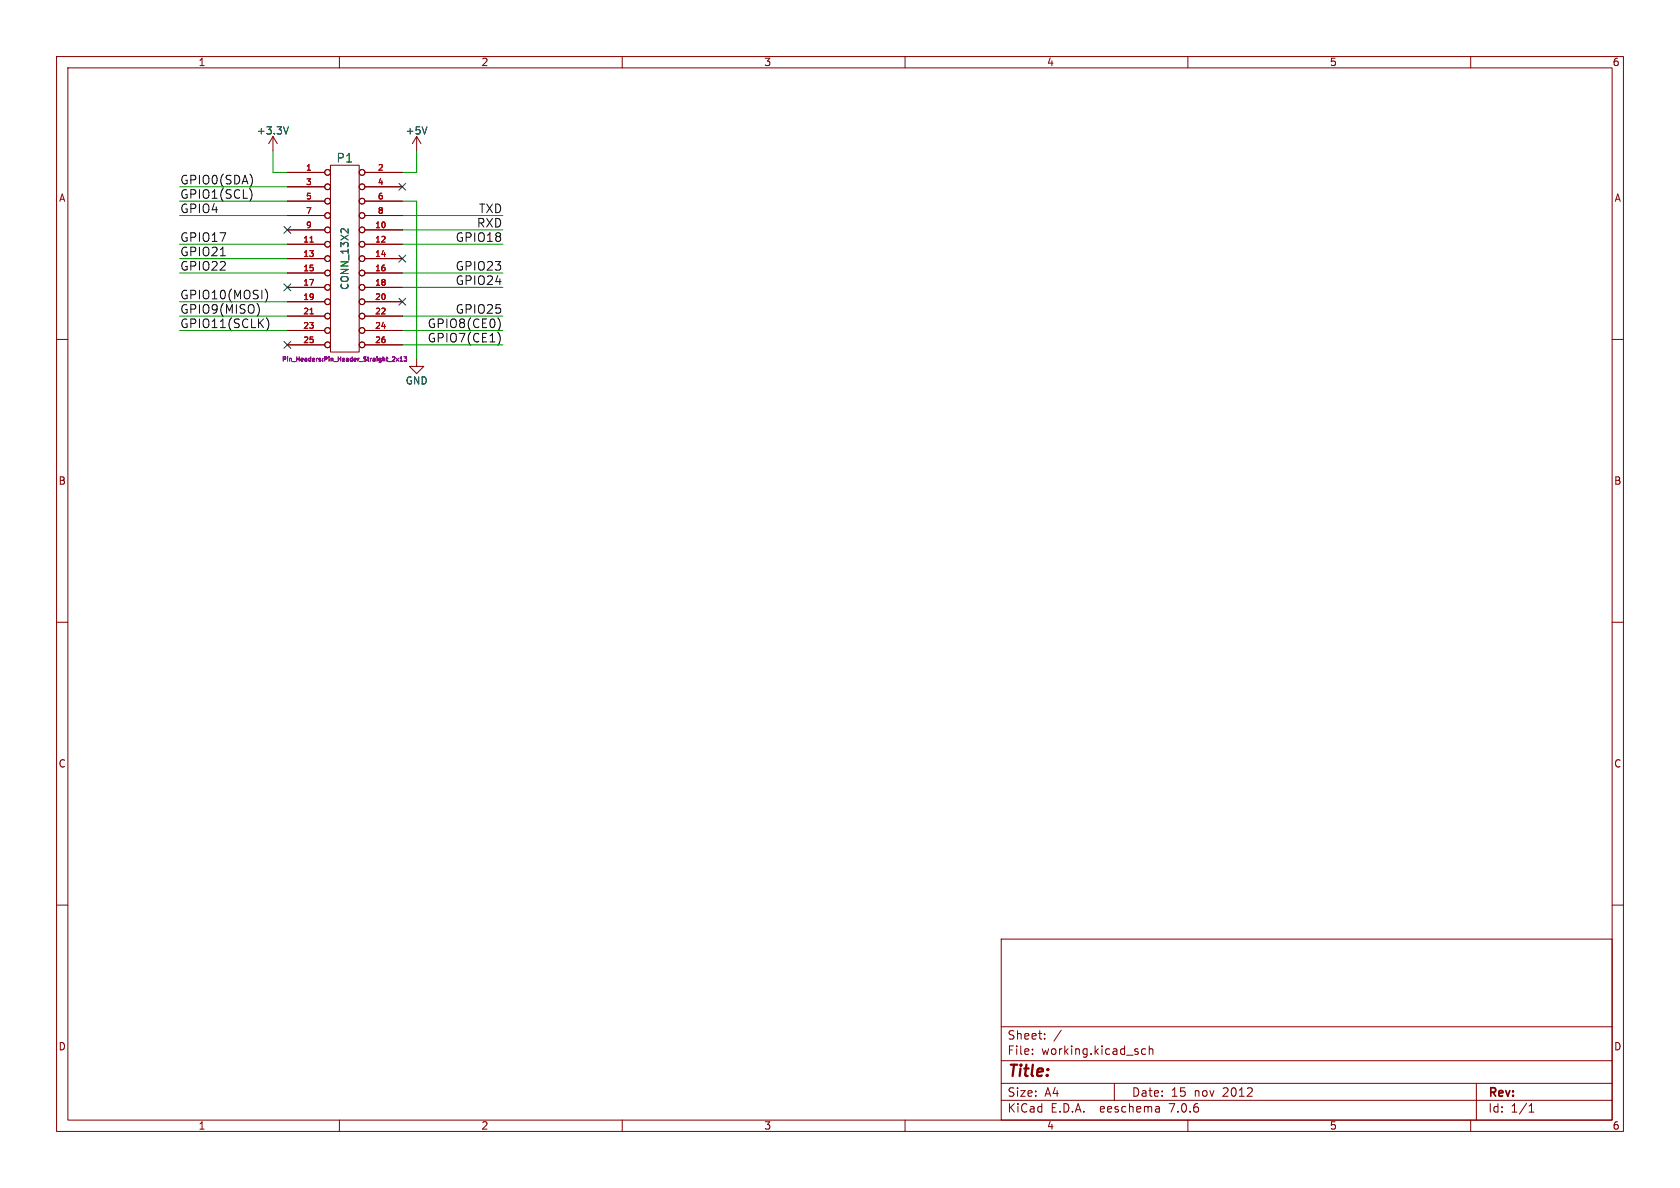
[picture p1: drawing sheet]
(kicad_sch (version 20230121) (generator eeschema)

 (paper "A4")

 (title_block
  (date "15 nov 2012"))

 (lib_symbols
  (symbol "raspberrypi-gpio-rescue:+3.3V" (power) (pin_names (offset 0)) (in_bom yes) (on_board yes)
   (property "Reference" "#PWR" (at 0 -3.81 0) (effects (font (size 1.27 1.27)) hide))
   (property "Value" "+3.3V" (at 0 3.556 0) (effects (font (size 1.27 1.27))))
   (property "Footprint" "" (at 0 0 0) (effects (font (size 1.27 1.27))))
   (property "Datasheet" "" (at 0 0 0) (effects (font (size 1.27 1.27))))
   (symbol "+3.3V_0_1"
    (polyline (pts (xy -0.762 1.27) (xy 0 2.54)) (stroke (width 0) (type solid)) (fill (type none)))
    (polyline (pts (xy 0 0) (xy 0 2.54)) (stroke (width 0) (type solid)) (fill (type none)))
    (polyline (pts (xy 0 2.54) (xy 0.762 1.27)) (stroke (width 0) (type solid)) (fill (type none))))
   (symbol "+3.3V_1_1"
    (pin power_in line (at 0 0 90) (length 0) hide (name "+3V3" (effects (font (size 1.27 1.27)))) (number "1" (effects (font (size 1.27 1.27)))))))
  (symbol "raspberrypi-gpio-rescue:+5V" (power) (pin_names (offset 0)) (in_bom yes) (on_board yes)
   (property "Reference" "#PWR" (at 0 -3.81 0) (effects (font (size 1.27 1.27)) hide))
   (property "Value" "+5V" (at 0 3.556 0) (effects (font (size 1.27 1.27))))
   (property "Footprint" "" (at 0 0 0) (effects (font (size 1.27 1.27))))
   (property "Datasheet" "" (at 0 0 0) (effects (font (size 1.27 1.27))))
   (symbol "+5V_0_1"
    (polyline (pts (xy -0.762 1.27) (xy 0 2.54)) (stroke (width 0) (type solid)) (fill (type none)))
    (polyline (pts (xy 0 0) (xy 0 2.54)) (stroke (width 0) (type solid)) (fill (type none)))
    (polyline (pts (xy 0 2.54) (xy 0.762 1.27)) (stroke (width 0) (type solid)) (fill (type none))))
   (symbol "+5V_1_1"
    (pin power_in line (at 0 0 90) (length 0) hide (name "+5V" (effects (font (size 1.27 1.27)))) (number "1" (effects (font (size 1.27 1.27)))))))
  (symbol "raspberrypi-gpio-rescue:CONN_13X2" (pin_names (offset 0.254) hide) (in_bom yes) (on_board yes)
   (property "Reference" "P" (at 0 17.78 0) (effects (font (size 1.524 1.524))))
   (property "Value" "CONN_13X2" (at 0 0 90) (effects (font (size 1.27 1.27))))
   (property "Footprint" "" (at 0 0 0) (effects (font (size 1.524 1.524)) hide))
   (property "Datasheet" "" (at 0 0 0) (effects (font (size 1.524 1.524)) hide))
   (symbol "CONN_13X2_0_1"
    (rectangle (start -2.54 16.51) (end 2.54 -16.51) (stroke (width 0) (type solid)) (fill (type none))))
   (symbol "CONN_13X2_1_1"
    (pin passive inverted (at -10.16 15.24 0) (length 7.62) (name "P1" (effects (font (size 0.762 0.762)))) (number "1" (effects (font (size 1.016 1.016)))))
    (pin passive inverted (at 10.16 5.08 180) (length 7.62) (name "P10" (effects (font (size 0.762 0.762)))) (number "10" (effects (font (size 1.016 1.016)))))
    (pin passive inverted (at -10.16 2.54 0) (length 7.62) (name "P11" (effects (font (size 0.762 0.762)))) (number "11" (effects (font (size 1.016 1.016)))))
    (pin passive inverted (at 10.16 2.54 180) (length 7.62) (name "P12" (effects (font (size 0.762 0.762)))) (number "12" (effects (font (size 1.016 1.016)))))
    (pin passive inverted (at -10.16 0 0) (length 7.62) (name "P13" (effects (font (size 0.762 0.762)))) (number "13" (effects (font (size 1.016 1.016)))))
    (pin passive inverted (at 10.16 0 180) (length 7.62) (name "P14" (effects (font (size 0.762 0.762)))) (number "14" (effects (font (size 1.016 1.016)))))
    (pin passive inverted (at -10.16 -2.54 0) (length 7.62) (name "P15" (effects (font (size 0.762 0.762)))) (number "15" (effects (font (size 1.016 1.016)))))
    (pin passive inverted (at 10.16 -2.54 180) (length 7.62) (name "P16" (effects (font (size 0.762 0.762)))) (number "16" (effects (font (size 1.016 1.016)))))
    (pin passive inverted (at -10.16 -5.08 0) (length 7.62) (name "P17" (effects (font (size 0.762 0.762)))) (number "17" (effects (font (size 1.016 1.016)))))
    (pin passive inverted (at 10.16 -5.08 180) (length 7.62) (name "P18" (effects (font (size 0.762 0.762)))) (number "18" (effects (font (size 1.016 1.016)))))
    (pin passive inverted (at -10.16 -7.62 0) (length 7.62) (name "P19" (effects (font (size 0.762 0.762)))) (number "19" (effects (font (size 1.016 1.016)))))
    (pin passive inverted (at 10.16 15.24 180) (length 7.62) (name "P2" (effects (font (size 0.762 0.762)))) (number "2" (effects (font (size 1.016 1.016)))))
    (pin passive inverted (at 10.16 -7.62 180) (length 7.62) (name "P20" (effects (font (size 0.762 0.762)))) (number "20" (effects (font (size 1.016 1.016)))))
    (pin passive inverted (at -10.16 -10.16 0) (length 7.62) (name "P21" (effects (font (size 0.762 0.762)))) (number "21" (effects (font (size 1.016 1.016)))))
    (pin passive inverted (at 10.16 -10.16 180) (length 7.62) (name "P22" (effects (font (size 0.762 0.762)))) (number "22" (effects (font (size 1.016 1.016)))))
    (pin passive inverted (at -10.16 -12.7 0) (length 7.62) (name "P23" (effects (font (size 0.762 0.762)))) (number "23" (effects (font (size 1.016 1.016)))))
    (pin passive inverted (at 10.16 -12.7 180) (length 7.62) (name "P20" (effects (font (size 0.762 0.762)))) (number "24" (effects (font (size 1.016 1.016)))))
    (pin passive inverted (at -10.16 -15.24 0) (length 7.62) (name "P24" (effects (font (size 0.762 0.762)))) (number "25" (effects (font (size 1.016 1.016)))))
    (pin passive inverted (at 10.16 -15.24 180) (length 7.62) (name "P22" (effects (font (size 0.762 0.762)))) (number "26" (effects (font (size 1.016 1.016)))))
    (pin passive inverted (at -10.16 12.7 0) (length 7.62) (name "P3" (effects (font (size 0.762 0.762)))) (number "3" (effects (font (size 1.016 1.016)))))
    (pin passive inverted (at 10.16 12.7 180) (length 7.62) (name "P4" (effects (font (size 0.762 0.762)))) (number "4" (effects (font (size 1.016 1.016)))))
    (pin passive inverted (at -10.16 10.16 0) (length 7.62) (name "P5" (effects (font (size 0.762 0.762)))) (number "5" (effects (font (size 1.016 1.016)))))
    (pin passive inverted (at 10.16 10.16 180) (length 7.62) (name "P6" (effects (font (size 0.762 0.762)))) (number "6" (effects (font (size 1.016 1.016)))))
    (pin passive inverted (at -10.16 7.62 0) (length 7.62) (name "P7" (effects (font (size 0.762 0.762)))) (number "7" (effects (font (size 1.016 1.016)))))
    (pin passive inverted (at 10.16 7.62 180) (length 7.62) (name "P8" (effects (font (size 0.762 0.762)))) (number "8" (effects (font (size 1.016 1.016)))))
    (pin passive inverted (at -10.16 5.08 0) (length 7.62) (name "P9" (effects (font (size 0.762 0.762)))) (number "9" (effects (font (size 1.016 1.016)))))))
  (symbol "raspberrypi-gpio-rescue:GND" (power) (pin_names (offset 0)) (in_bom yes) (on_board yes)
   (property "Reference" "#PWR" (at 0 -6.35 0) (effects (font (size 1.27 1.27)) hide))
   (property "Value" "GND" (at 0 -3.81 0) (effects (font (size 1.27 1.27))))
   (property "Footprint" "" (at 0 0 0) (effects (font (size 1.27 1.27))))
   (property "Datasheet" "" (at 0 0 0) (effects (font (size 1.27 1.27))))
   (symbol "GND_0_1"
    (polyline (pts (xy 0 0) (xy 0 -1.27) (xy 1.27 -1.27) (xy 0 -2.54) (xy -1.27 -1.27) (xy 0 -1.27)) (stroke (width 0) (type solid)) (fill (type none))))
   (symbol "GND_1_1"
    (pin power_in line (at 0 0 270) (length 0) hide (name "GND" (effects (font (size 1.27 1.27)))) (number "1" (effects (font (size 1.27 1.27))))))))


 (no_connect (at 71.12 45.72))
 (no_connect (at 50.8 50.8))
 (no_connect (at 50.8 40.64))
 (no_connect (at 50.8 60.96))
 (no_connect (at 71.12 53.34))
 (no_connect (at 71.12 33.02))

 (wire (pts (xy 50.8 33.02) (xy 31.75 33.02)) (stroke (width 0) (type default)))
 (wire (pts (xy 71.12 60.96) (xy 88.9 60.96)) (stroke (width 0) (type default)))
 (wire (pts (xy 50.8 58.42) (xy 31.75 58.42)) (stroke (width 0) (type default)))
 (wire (pts (xy 73.66 63.5) (xy 73.66 35.56)) (stroke (width 0) (type default)))
 (wire (pts (xy 71.12 58.42) (xy 88.9 58.42)) (stroke (width 0) (type default)))
 (wire (pts (xy 50.8 43.18) (xy 31.75 43.18)) (stroke (width 0) (type default)))
 (wire (pts (xy 71.12 55.88) (xy 88.9 55.88)) (stroke (width 0) (type default)))
 (wire (pts (xy 50.8 35.56) (xy 31.75 35.56)) (stroke (width 0) (type default)))
 (wire (pts (xy 73.66 26.67) (xy 73.66 30.48)) (stroke (width 0) (type default)))
 (wire (pts (xy 50.8 48.26) (xy 31.75 48.26)) (stroke (width 0) (type default)))
 (wire (pts (xy 50.8 55.88) (xy 31.75 55.88)) (stroke (width 0) (type default)))
 (wire (pts (xy 71.12 50.8) (xy 88.9 50.8)) (stroke (width 0) (type default)))
 (wire (pts (xy 48.26 30.48) (xy 50.8 30.48)) (stroke (width 0) (type default)))
 (wire (pts (xy 71.12 40.64) (xy 88.9 40.64)) (stroke (width 0) (type default)))
 (wire (pts (xy 71.12 43.18) (xy 88.9 43.18)) (stroke (width 0) (type default)))
 (wire (pts (xy 50.8 53.34) (xy 31.75 53.34)) (stroke (width 0) (type default)))
 (wire (pts (xy 50.8 38.1) (xy 31.75 38.1)) (stroke (width 0) (type default)))
 (wire (pts (xy 71.12 38.1) (xy 88.9 38.1)) (stroke (width 0) (type default)))
 (wire (pts (xy 71.12 48.26) (xy 88.9 48.26)) (stroke (width 0) (type default)))
 (wire (pts (xy 73.66 30.48) (xy 71.12 30.48)) (stroke (width 0) (type default)))
 (wire (pts (xy 73.66 35.56) (xy 71.12 35.56)) (stroke (width 0) (type default)))
 (wire (pts (xy 48.26 26.67) (xy 48.26 30.48)) (stroke (width 0) (type default)))
 (wire (pts (xy 50.8 45.72) (xy 31.75 45.72)) (stroke (width 0) (type default)))

 (label "GPIO21" (at 31.75 45.72 0) (fields_autoplaced) (effects (font (size 1.524 1.524)) (justify left bottom)))
 (label "GPIO23" (at 88.9 48.26 180) (fields_autoplaced) (effects (font (size 1.524 1.524)) (justify right bottom)))
 (label "GPIO7(CE1)" (at 88.9 60.96 180) (fields_autoplaced) (effects (font (size 1.524 1.524)) (justify right bottom)))
 (label "GPIO0(SDA)" (at 31.75 33.02 0) (fields_autoplaced) (effects (font (size 1.524 1.524)) (justify left bottom)))
 (label "GPIO1(SCL)" (at 31.75 35.56 0) (fields_autoplaced) (effects (font (size 1.524 1.524)) (justify left bottom)))
 (label "GPIO24" (at 88.9 50.8 180) (fields_autoplaced) (effects (font (size 1.524 1.524)) (justify right bottom)))
 (label "GPIO11(SCLK)" (at 31.75 58.42 0) (fields_autoplaced) (effects (font (size 1.524 1.524)) (justify left bottom)))
 (label "GPIO10(MOSI)" (at 31.75 53.34 0) (fields_autoplaced) (effects (font (size 1.524 1.524)) (justify left bottom)))
 (label "GPIO18" (at 88.9 43.18 180) (fields_autoplaced) (effects (font (size 1.524 1.524)) (justify right bottom)))
 (label "GPIO22" (at 31.75 48.26 0) (fields_autoplaced) (effects (font (size 1.524 1.524)) (justify left bottom)))
 (label "TXD" (at 88.9 38.1 180) (fields_autoplaced) (effects (font (size 1.524 1.524)) (justify right bottom)))
 (label "RXD" (at 88.9 40.64 180) (fields_autoplaced) (effects (font (size 1.524 1.524)) (justify right bottom)))
 (label "GPIO4" (at 31.75 38.1 0) (fields_autoplaced) (effects (font (size 1.524 1.524)) (justify left bottom)))
 (label "GPIO8(CE0)" (at 88.9 58.42 180) (fields_autoplaced) (effects (font (size 1.524 1.524)) (justify right bottom)))
 (label "GPIO25" (at 88.9 55.88 180) (fields_autoplaced) (effects (font (size 1.524 1.524)) (justify right bottom)))
 (label "GPIO9(MISO)" (at 31.75 55.88 0) (fields_autoplaced) (effects (font (size 1.524 1.524)) (justify left bottom)))
 (label "GPIO17" (at 31.75 43.18 0) (fields_autoplaced) (effects (font (size 1.524 1.524)) (justify left bottom)))

 (symbol (lib_id "raspberrypi-gpio-rescue:CONN_13X2") (at 60.96 45.72 0) (unit 1) (in_bom yes) (on_board yes) (dnp no)
  (property "Reference" "P1" (at 60.96 27.94 0) (effects (font (size 1.524 1.524))))
  (property "Value" "CONN_13X2" (at 60.96 45.72 90) (effects (font (size 1.27 1.27))))
  (property "Footprint" "Pin_Headers:Pin_Header_Straight_2x13" (at 60.96 63.5 0) (effects (font (size 0.762 0.762))))
  (property "Datasheet" "" (at 60.96 45.72 0) (effects (font (size 1.524 1.524)) hide)) (pin "1") (pin "10") (pin "11") (pin "12") (pin "13") (pin "14") (pin "15") (pin "16") (pin "17") (pin "18") (pin "19") (pin "2") (pin "20") (pin "21") (pin "22") (pin "23") (pin "24") (pin "25") (pin "26") (pin "3") (pin "4") (pin "5") (pin "6") (pin "7") (pin "8") (pin "9"))

 (symbol (lib_id "raspberrypi-gpio-rescue:+3.3V") (at 48.26 26.67 0) (unit 1) (in_bom yes) (on_board yes) (dnp no)
  (property "Reference" "#PWR01" (at 48.26 30.48 0) (effects (font (size 1.27 1.27)) hide))
  (property "Value" "+3.3V" (at 48.26 23.114 0) (effects (font (size 1.27 1.27))))
  (property "Footprint" "" (at 48.26 26.67 0) (effects (font (size 1.27 1.27))))
  (property "Datasheet" "" (at 48.26 26.67 0) (effects (font (size 1.27 1.27)))) (pin "1"))

 (symbol (lib_id "raspberrypi-gpio-rescue:+5V") (at 73.66 26.67 0) (unit 1) (in_bom yes) (on_board yes) (dnp no)
  (property "Reference" "#PWR02" (at 73.66 30.48 0) (effects (font (size 1.27 1.27)) hide))
  (property "Value" "+5V" (at 73.66 23.114 0) (effects (font (size 1.27 1.27))))
  (property "Footprint" "" (at 73.66 26.67 0) (effects (font (size 1.27 1.27))))
  (property "Datasheet" "" (at 73.66 26.67 0) (effects (font (size 1.27 1.27)))) (pin "1"))

 (symbol (lib_id "raspberrypi-gpio-rescue:GND") (at 73.66 63.5 0) (unit 1) (in_bom yes) (on_board yes) (dnp no)
  (property "Reference" "#PWR03" (at 73.66 69.85 0) (effects (font (size 1.27 1.27)) hide))
  (property "Value" "GND" (at 73.66 67.31 0) (effects (font (size 1.27 1.27))))
  (property "Footprint" "" (at 73.66 63.5 0) (effects (font (size 1.27 1.27))))
  (property "Datasheet" "" (at 73.66 63.5 0) (effects (font (size 1.27 1.27)))) (pin "1"))

 (sheet_instances (path "" (page "1"))))
